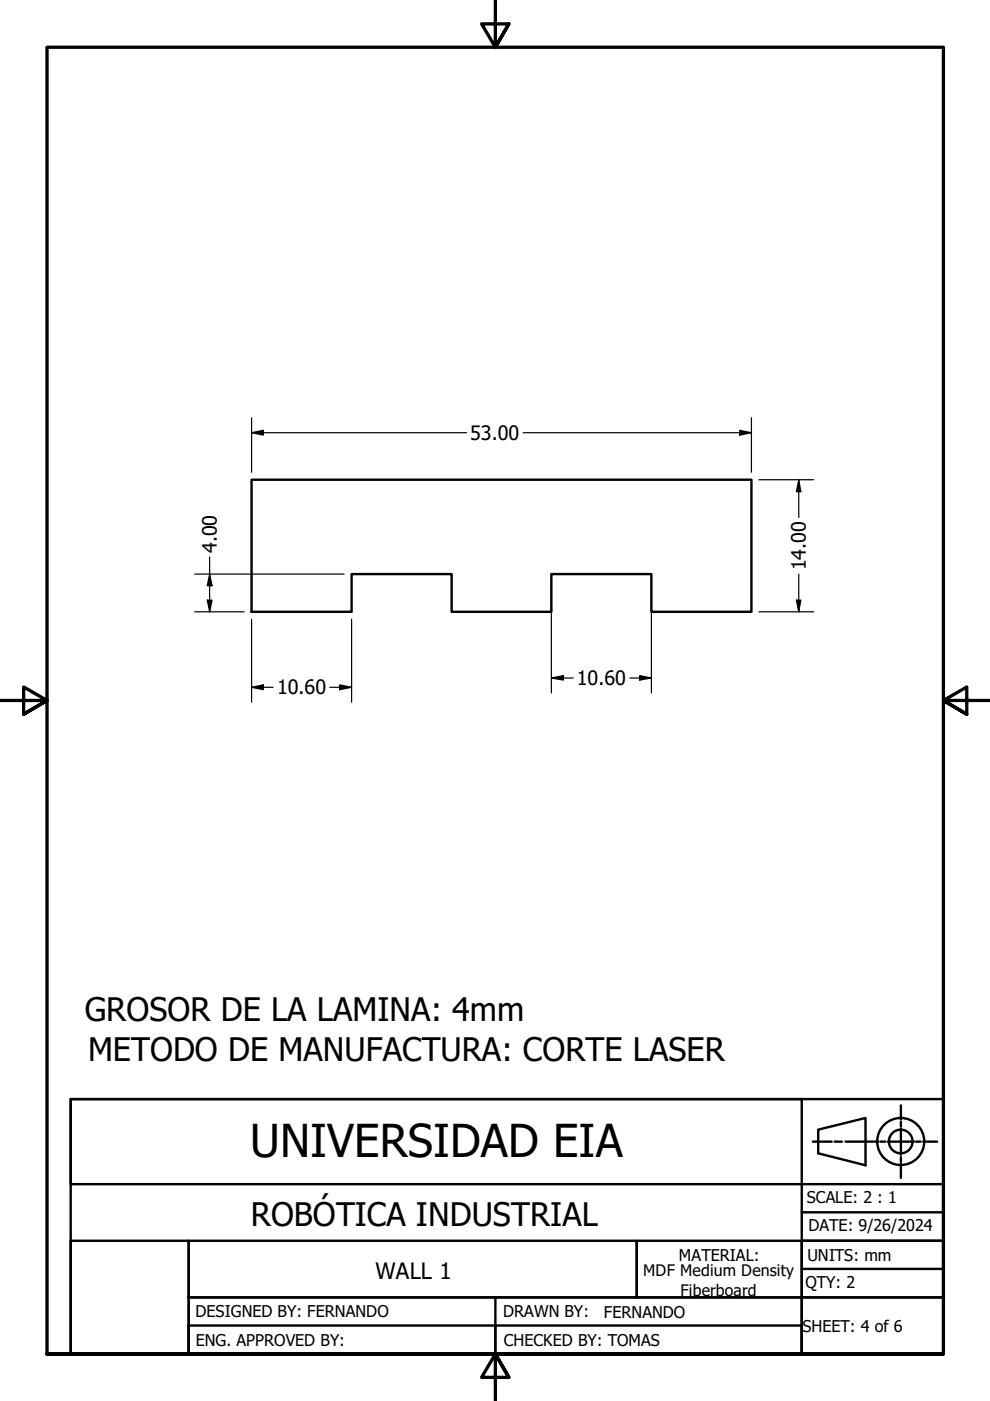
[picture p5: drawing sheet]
<svg xmlns="http://www.w3.org/2000/svg" width="210mm" height="297mm" viewBox="0 0 210 297" stroke-linecap="round" stroke-linejoin="round" font-family="sans-serif">
<!-- layer: Visible (ANSI) -->
<path d="M53.3 101.7h106v28h-21.2v-8h-21.2v8h-21.1v-8h-21.3v8h-21.2z" fill="none" stroke="#000" stroke-width=".51"/>
<!-- layer: Border (ANSI) -->
<path d="M105 0v10l-2.9-4.9h5.8l-2.9 4.9 2.9-4.9M0 148.5h10l-5-2.8v5.7l5-2.9-5 2.9M210 148.5h-10l5-2.8v5.7l-5-2.9 5 2.9M10 287.1v-277.1h190v277.1h-190h190M107.9 292l-2.9-4.9 2.9 4.9h-5.8l2.9-4.9v9.9" fill="none" stroke="#000" stroke-width=".7"/>
<!-- layer: Title (ISO) -->
<g fill="none" stroke="#000" stroke-width=".51">
<path d="M15 233h155v18.1h-155zM15 233h185v54.1h-185zM173.5 239.5l10-2.5v10.1l-10-2.6zM191 239.3v5.5M191 234.4v2.9M191 237.9v.9M170 251.1h30v12h-30zM170 257h30M172.3 242h4M177 242h1.5M179.3 242h6.9M186.7 242h1"/>
<path d="M188.2 242h5.6M191 245.3v1M191 246.7v3M194.2 242h1M195.7 242h3M15 263.1h25v24h-25zM40 263.1h95v12h-95zM40 275.1h130v12h-130zM105 275.1v12M135 263.1h35v12h-35zM170 263.1h30v12h-30zM170 275.1h30v12h-30z"/>
<path d="M170 269h30M105 281h-65v6.1h65M105 281h65v6.1h-65z"/>
<circle cx="191" cy="242" r="5"/>
<circle cx="191" cy="242" r="2.51"/>
</g>
<!-- layer: Dimension (ANSI) -->
<g fill="none" stroke="#000" stroke-width=".25">
<path d="M53.3 91.7l2.5-.5v1.1zM53.3 91.7h45.6M53.3 88.6v11.5M110.9 91.7h48.4M156.8 91.2l2.5 .5-2.5 .6zM159.3 88.6v11.5M44.4 118.1v11.6M160.9 101.7h11.6M169.4 101.7l.4 2.6h-1zM169.4 101.7v8M41.3 129.7h10.5M41.3 121.7h31.7"/>
<path d="M43.9 127.2h1.1l-.6 2.5zM44.4 121.7l.6 2.5h-1.1zM53.3 131.3v17.6M74.5 131.3v17.6M116.9 123.3v23.6M138.1 123.3v23.6M160.9 129.7h11.6M168.8 127.2h1l-.4 2.5zM169.4 121.7v8M53.3 145.7l2.5-.5v1zM53.3 145.7h4.6M69.9 145.7h4.6"/>
<path d="M72 145.2l2.5 .5-2.5 .5zM116.9 143.7l2.5-.5v1zM116.9 143.7h4.6M133.5 143.7h4.6M135.6 143.2l2.5 .5-2.5 .5z"/>
</g>
<path d="M53.3 91.7l2.5-.5v1.1zM156.8 91.2l2.5 .5-2.5 .6zM169.4 101.7l.4 2.6h-1zM43.9 127.2h1.1l-.6 2.5zM44.4 121.7l.6 2.5h-1.1zM168.8 127.2h1l-.4 2.5zM53.3 145.7l2.5-.5v1zM72 145.2l2.5 .5-2.5 .5zM116.9 143.7l2.5-.5v1zM135.6 143.2l2.5 .5-2.5 .5z" fill="#000"/>
<text font-size="9.6" x="53" y="245.3">UNIVERSIDAD EIA</text>
<g font-size="6.9">
<text x="18" y="216.4">GROSOR DE LA LAMINA: 4mm</text>
<text x="18.7" y="224.9">METODO DE MANUFACTURA: CORTE LASER</text>
<text x="53.1" y="259.9">ROBÓTICA INDUSTRIAL</text>
</g>
<text font-size="4.8" x="79.6" y="271.3">WALL 1</text>
<g font-size="4.2">
<text x="99.7" y="93.3">53.00</text>
<text x="46" y="117.3" transform="rotate(-90 46 117.3)">4.00</text>
<text x="170.9" y="121" transform="rotate(-90 170.9 121)">14.00</text>
<text x="58.7" y="147.2">10.60</text>
<text x="122.3" y="145.3">10.60</text>
</g>
<g font-size="3.4">
<text x="171.1" y="255.1">SCALE: 2 : 1</text>
<text x="171.4" y="261">DATE: 9/26/2024</text>
<text x="144" y="267.4">MATERIAL:</text>
<text x="171.2" y="267.3">UNITS: mm</text>
<text x="136.4" y="270.6">MDF Medium Density</text>
<text x="144.3" y="274.7">Fiberboard</text>
<text x="170.8" y="273.1">QTY: 2</text>
<text x="41.5" y="279.3">DESIGNED BY: FERNANDO</text>
<text x="106.7" y="279.3">DRAWN BY:</text>
<text x="128" y="279.4">FERNANDO</text>
<text x="41.5" y="285.4">ENG. APPROVED BY:</text>
<text x="106.8" y="285.3">CHECKED BY: TOMAS</text>
<text x="170.1" y="282.4">SHEET: 4 of 6</text>
</g>
</svg>
